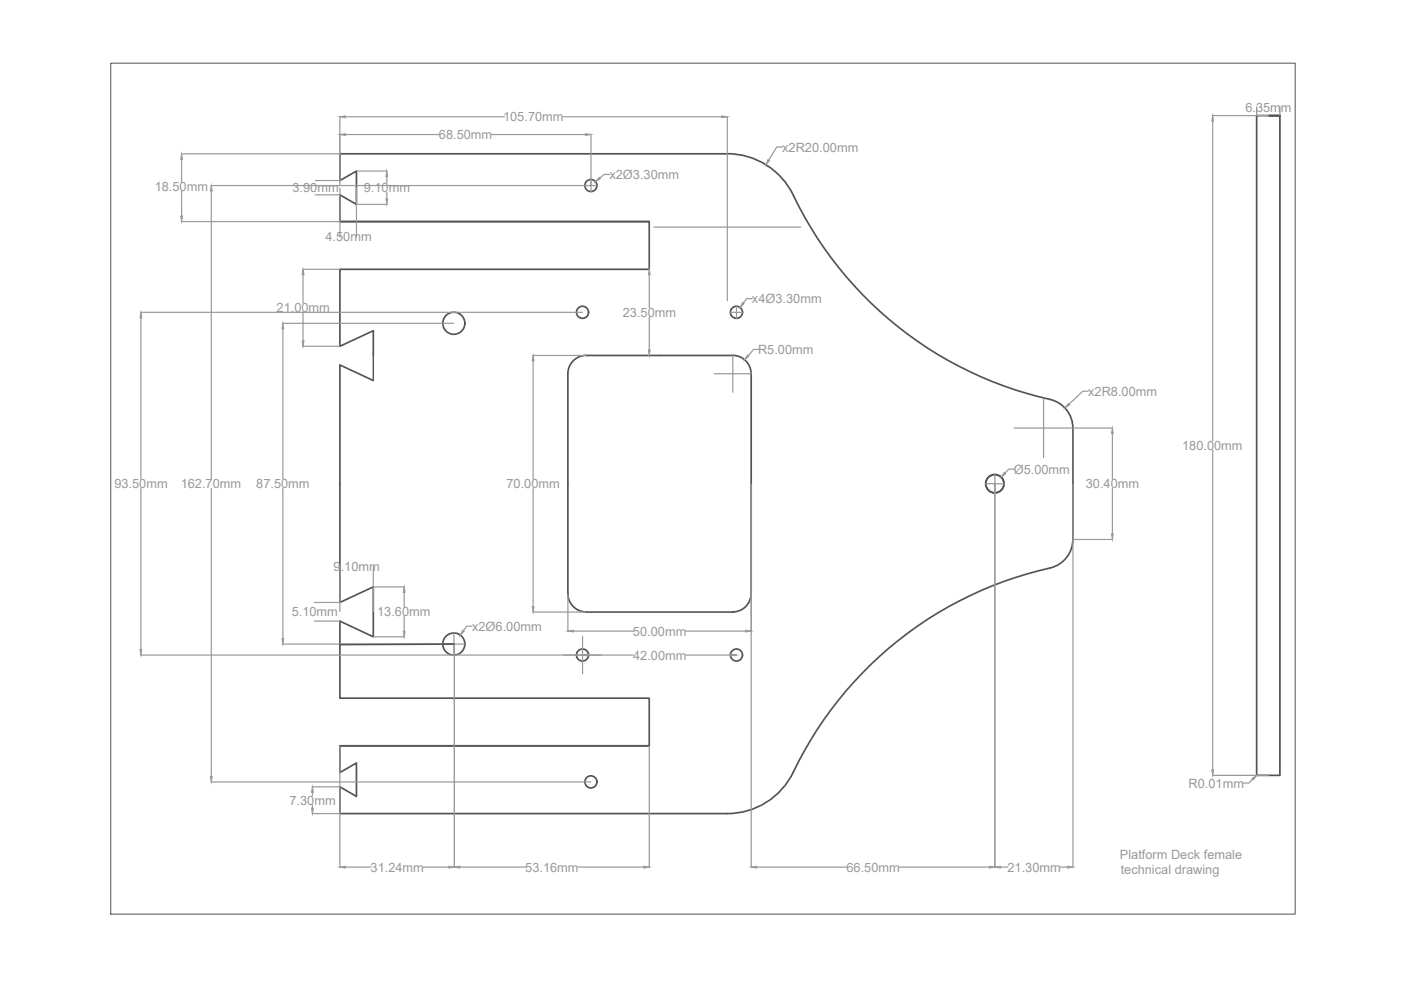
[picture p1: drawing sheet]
<svg xmlns="http://www.w3.org/2000/svg" width="297mm" height="210mm" viewBox="0 0 297 210" stroke-linecap="round" stroke-linejoin="round" font-family="sans-serif">
<!-- layer: 0 -->
<g fill="none" stroke="#545454" stroke-width=".36">
<path d="M269 24.5h2.4v139.9h-5v-139.9h5M72.1 47h65.6v10.1h-65.6v16.3l7-3.3v5.3M72.1 47h65.6M168.2 41.4a15.5 15.5 0 0 0-14-8.8h-82.1v5.7l3.5-2v7l-3.5-2v5.7M168.2 41.4a79.9 79.9 0 0 0 55.2 43.5 6.2 6.2 0 0 1 4.1 5.8M124.3 75.3a3.9 3.9 0 0 0-3.9 3.9v46.7a3.9 3.9 0 0 0 3.9 3.8l31.1 .1a3.9 3.9 0 0 0 3.8-3.9M124.3 75.4h31.1M155.4 75.3a3.9 3.9 0 0 1 3.8 3.9M159.3 79.2v46.7M79.1 80.7l-7-3.3v50.3l7-3.3v10.6l-7-3.3v16.3h65.6v10.1h-65.6M227.5 90.8v23.6M227.5 114.4a6.2 6.2 0 0 1-4.9 6 79.9 79.9 0 0 0-55 44.5 15.5 15.5 0 0 1-13.4 7.6h-82.1v-5.7l3.5 2.1v-7.1l-3.5 2v-5.7"/>
<path d="M96.3 136.6l-24.2 .1M72.1 158.1h65.6"/>
<circle cx="125.3" cy="39.3" r="1.28"/>
<circle cx="96.2" cy="68.5" r="2.34"/>
<circle cx="123.5" cy="66.2" r="1.28"/>
<circle cx="156.1" cy="66.2" r="1.28"/>
<circle cx="210.9" cy="102.6" r="1.94"/>
<circle cx="96.2" cy="136.5" r="2.34"/>
<circle cx="123.5" cy="138.9" r="1.28"/>
<circle cx="156.1" cy="138.9" r="1.28"/>
<circle cx="125.3" cy="165.8" r="1.28"/>
</g>
<path d="M79.1 75.4v5.3" fill="none" stroke="#545454" stroke-width=".3"/>
<!-- layer: cotas -->
<g fill="none" stroke="#989898" stroke-width=".25">
<path d="M38.4 32.6h33.6M38.5 33.8v4.8M44.7 39.3h81.9M66.8 38.3h5.2M72.1 24.7v14.6M72.1 39.8v10.5M73.2 24.8h33.8M73.2 28.5h20M75.6 39.8v10.5M75.6 36.3h6.5M82 37.4v1.4M104.2 28.5h19.9"/>
<path d="M119.3 24.8h33.7M125.3 28.5v10.9M125.3 39.4v1.3M129.2 37h-1.1l-.9 .8M154.2 24.7v23.3M165.9 31.2h-1.2l-1.7 2.7M257.1 24.5h11.8M257.1 25.7v67.7M266.4 22.7v1.8M271.4 22.7v1.8M38.4 47h33.6M38.5 40.6v5.2"/>
<path d="M44.8 40.5v61.1M64.2 57.1h7.8M64.2 58.3v6M66.8 41.3h5.2M75.6 43.3h6.5M82 40.8v1.4M137.6 57.1h.1M137.7 58.3v6.9M138.6 48.1h31.2M154.2 48.1v.1M154.2 48.3v15.4M29.8 66.2h93.7"/>
<path d="M29.9 67.4v34.2M59.9 68.6h36.3M60 69.7v31.9M64.2 73.4h7.8M64.2 66.2v6.1M113 75.4h11.2M113 76.5v25.1M137.6 75.4h.1M137.7 67.2v7M151.4 79.2h7.9M154.8 66.2h1.4M155.4 75.3v3.8"/>
<path d="M155.4 79.2v4M156.2 64.9v1.2M156.2 66.2v1.4M156.3 66.2h1.2M159.5 63.3h-1.2l-.7 1M160.9 74.1h-1.1l-1.1 1.3M215 90.8h6.2M215 99.5h-1.1l-.8 .8M221.2 90.8h6.3M221.3 84.5v6.1M221.3 90.7v.1M221.3 90.9v6.1"/>
<path d="M227.6 90.8h8.3M230.7 82.9h-1.1l-2.9 2.8M235.8 91.9v9.7M257.1 95.4v67.8M29.9 103.6v34.1M44.8 103.6v61M60 103.6v31.8M113 103.6v25M159.3 102.6v81.3M208.9 102.6h4M210.9 100.6v1.8M210.9 102.5v81.4"/>
<path d="M227.5 102.6v81.3M227.5 114.4h8.4M235.8 103.6v9.6M29.8 138.9h93.8M59.9 136.6h38.7M66.7 131.7h5.3M66.7 127.7h5.3M72.1 120.1v9.6M79.1 120.1v9.6M79.2 124.4h6.6M79.2 135h6.6M85.7 125.6v3.1"/>
<path d="M85.7 130.7v3.1M96.2 134.2v4.8M96.3 136.6v47.3M100.1 132.8h-1.2l-.6 .9M113 129.8h11.2M120.4 125.9v8M121.6 133.8h12.7M123.5 134.9v3.7M123.5 138.8v.2M123.5 139.1v3.8M123.8 138.9h10.5M145.3 133.8h12.8"/>
<path d="M145.4 138.9h9.6M156.2 138.8h.1M72.1 158.2v25.7M137.7 158.2v25.7M44.7 165.8h80.6M66.2 172.5h5.8M66.2 166.8h5.8M66.2 168v.7M66.2 170.7v.6M257.1 164.4h11.8M265.6 165.2l-.8 .8h-1.2M266.4 164.3v.1"/>
<path d="M73.2 183.8h5.5M89.7 183.8h5.5M97.5 183.8h14M122.5 183.8h14M160.4 183.8h19.2M190.6 183.8h19.2M212.1 183.8h1.6M224.7 183.8h1.6"/>
</g>
<g fill="#989898" stroke="#989898" stroke-width=".21">
<path d="M72.1 24.8l1.1-.2v.4z"/>
<path d="M153 24.6l1.2 .2-1.2 .2z"/>
<path d="M162.8 33.8l.3 .3-.7 .8z"/>
<path d="M226.5 85.5l.3 .3-1 .7z"/>
<path d="M120.4 133.8l1.2-.2v.4z"/>
<path d="M158.1 133.6l1.2 .2-1.2 .2z"/>
<path d="M113 75.4l.2 1.1h-.4z"/>
<path d="M112.8 128.6h.4l-.2 1.2z"/>
<path d="M123.5 138.9l1.2-.2v.4z"/>
<path d="M155 138.7l1.2 .2-1.2 .2z"/>
<path d="M127 37.6l.3 .3-1 .6z"/>
<path d="M157.4 64.1l.4 .3-.9 .8z"/>
<path d="M137.7 57.1l.1 1.2h-.3z"/>
<path d="M137.5 74.2h.3l-.1 1.2z"/>
<path d="M44.8 39.3l.2 1.2h-.4z"/>
<path d="M44.6 164.6h.4l-.2 1.2z"/>
<path d="M60 68.6l.2 1.1h-.4z"/>
<path d="M59.8 135.4h.4l-.2 1.2z"/>
<path d="M38.3 45.8h.4l-.2 1.2z"/>
<path d="M38.5 32.6l.2 1.2h-.4z"/>
<path d="M82 36.3l.2 1.1h-.4z"/>
<path d="M81.8 42.2h.4l-.2 1.1z"/>
<path d="M85.7 124.4l.2 1.2h-.4z"/>
<path d="M85.5 133.8h.4l-.2 1.2z"/>
<path d="M64.2 57.1l.3 1.2h-.4z"/>
<path d="M64.1 72.3h.4l-.3 1.1z"/>
<path d="M66 171.3h.4l-.2 1.2z"/>
<path d="M66.2 166.8l.2 1.2h-.4z"/>
<path d="M29.9 66.2l.2 1.2h-.4z"/>
<path d="M29.7 137.7h.4l-.2 1.2z"/>
<path d="M158.5 75.3l.3 .2-.9 .8z"/>
<path d="M212.9 100.2l.3 .2-.9 .7z"/>
<path d="M98.1 133.6l.3 .2-.8 .9z"/>
<path d="M235.8 90.8l.2 1.1h-.3z"/>
<path d="M235.7 113.2h.3l-.2 1.2z"/>
<path d="M72.1 183.8l1.1-.1v.4z"/>
<path d="M95.2 183.7l1.1 .1-1.1 .3z"/>
<path d="M96.3 183.8l1.2-.1v.4z"/>
<path d="M136.5 183.7l1.2 .1-1.2 .3z"/>
<path d="M159.3 183.8l1.1-.1v.4z"/>
<path d="M209.8 183.7l1.1 .1-1.1 .3z"/>
<path d="M210.9 183.8l1.2-.1v.4z"/>
<path d="M226.3 183.7l1.2 .1-1.2 .3z"/>
<path d="M257.1 24.5l.2 1.2h-.4z"/>
<path d="M256.9 163.2h.4l-.2 1.2z"/>
<path d="M265.5 165.1l.9-.7-.7 .9z"/>
<path d="M124.1 28.3l1.2 .2-1.2 .2z"/>
<path d="M72.1 28.5l1.1-.2v.4z"/>
</g>
<!-- layer: 0 -->
<path d="M23.5 13.4h251.1v180.4h-251.1z" fill="none" stroke="#545454" stroke-width=".21"/>
<g font-size="2.7" fill="#989898">
<text x="264" y="23.7">6.35mm</text>
<text x="93.1" y="29.5">68.50mm</text>
<text x="106.7" y="25.7">105.70mm</text>
<text x="165.8" y="32.1">x2R20.00mm</text>
<text x="32.8" y="40.5">18.50mm</text>
<text x="62" y="40.8">3.90mm</text>
<text x="77.1" y="40.8">9.10mm</text>
<text x="129.2" y="37.9">x2Ø3.30mm</text>
<text x="69" y="51.2">4.50mm</text>
<text x="159.4" y="64.3">x4Ø3.30mm</text>
<text x="58.6" y="66.2">21.00mm</text>
<text x="132" y="67.2">23.50mm</text>
<text x="160.7" y="75">R5.00mm</text>
<text x="230.7" y="83.9">x2R8.00mm</text>
<text x="250.6" y="95.4">180.00mm</text>
<text x="214.9" y="100.4">Ø5.00mm</text>
<text x="24.2" y="103.5">93.50mm</text>
<text x="38.3" y="103.5">162.70mm</text>
<text x="54.3" y="103.5">87.50mm</text>
<text x="107.4" y="103.5">70.00mm</text>
<text x="230.2" y="103.5">30.40mm</text>
<text x="70.7" y="121.1">9.10mm</text>
<text x="61.9" y="130.7">5.10mm</text>
<text x="80" y="130.7">13.60mm</text>
<text x="100.1" y="133.7">x2Ø6.00mm</text>
<text x="134.2" y="134.8">50.00mm</text>
<text x="134.2" y="139.8">42.00mm</text>
<text x="252" y="167">R0.01mm</text>
<text x="61.4" y="170.6">7.30mm</text>
<text x="78.6" y="184.8">31.24mm</text>
<text x="111.4" y="184.8">53.16mm</text>
<text x="179.5" y="184.8">66.50mm</text>
<text x="213.6" y="184.8">21.30mm</text>
<text x="237.4" y="182.2">Platform Deck female</text>
<text x="237.6" y="185.4">technical drawing</text>
</g>
</svg>
